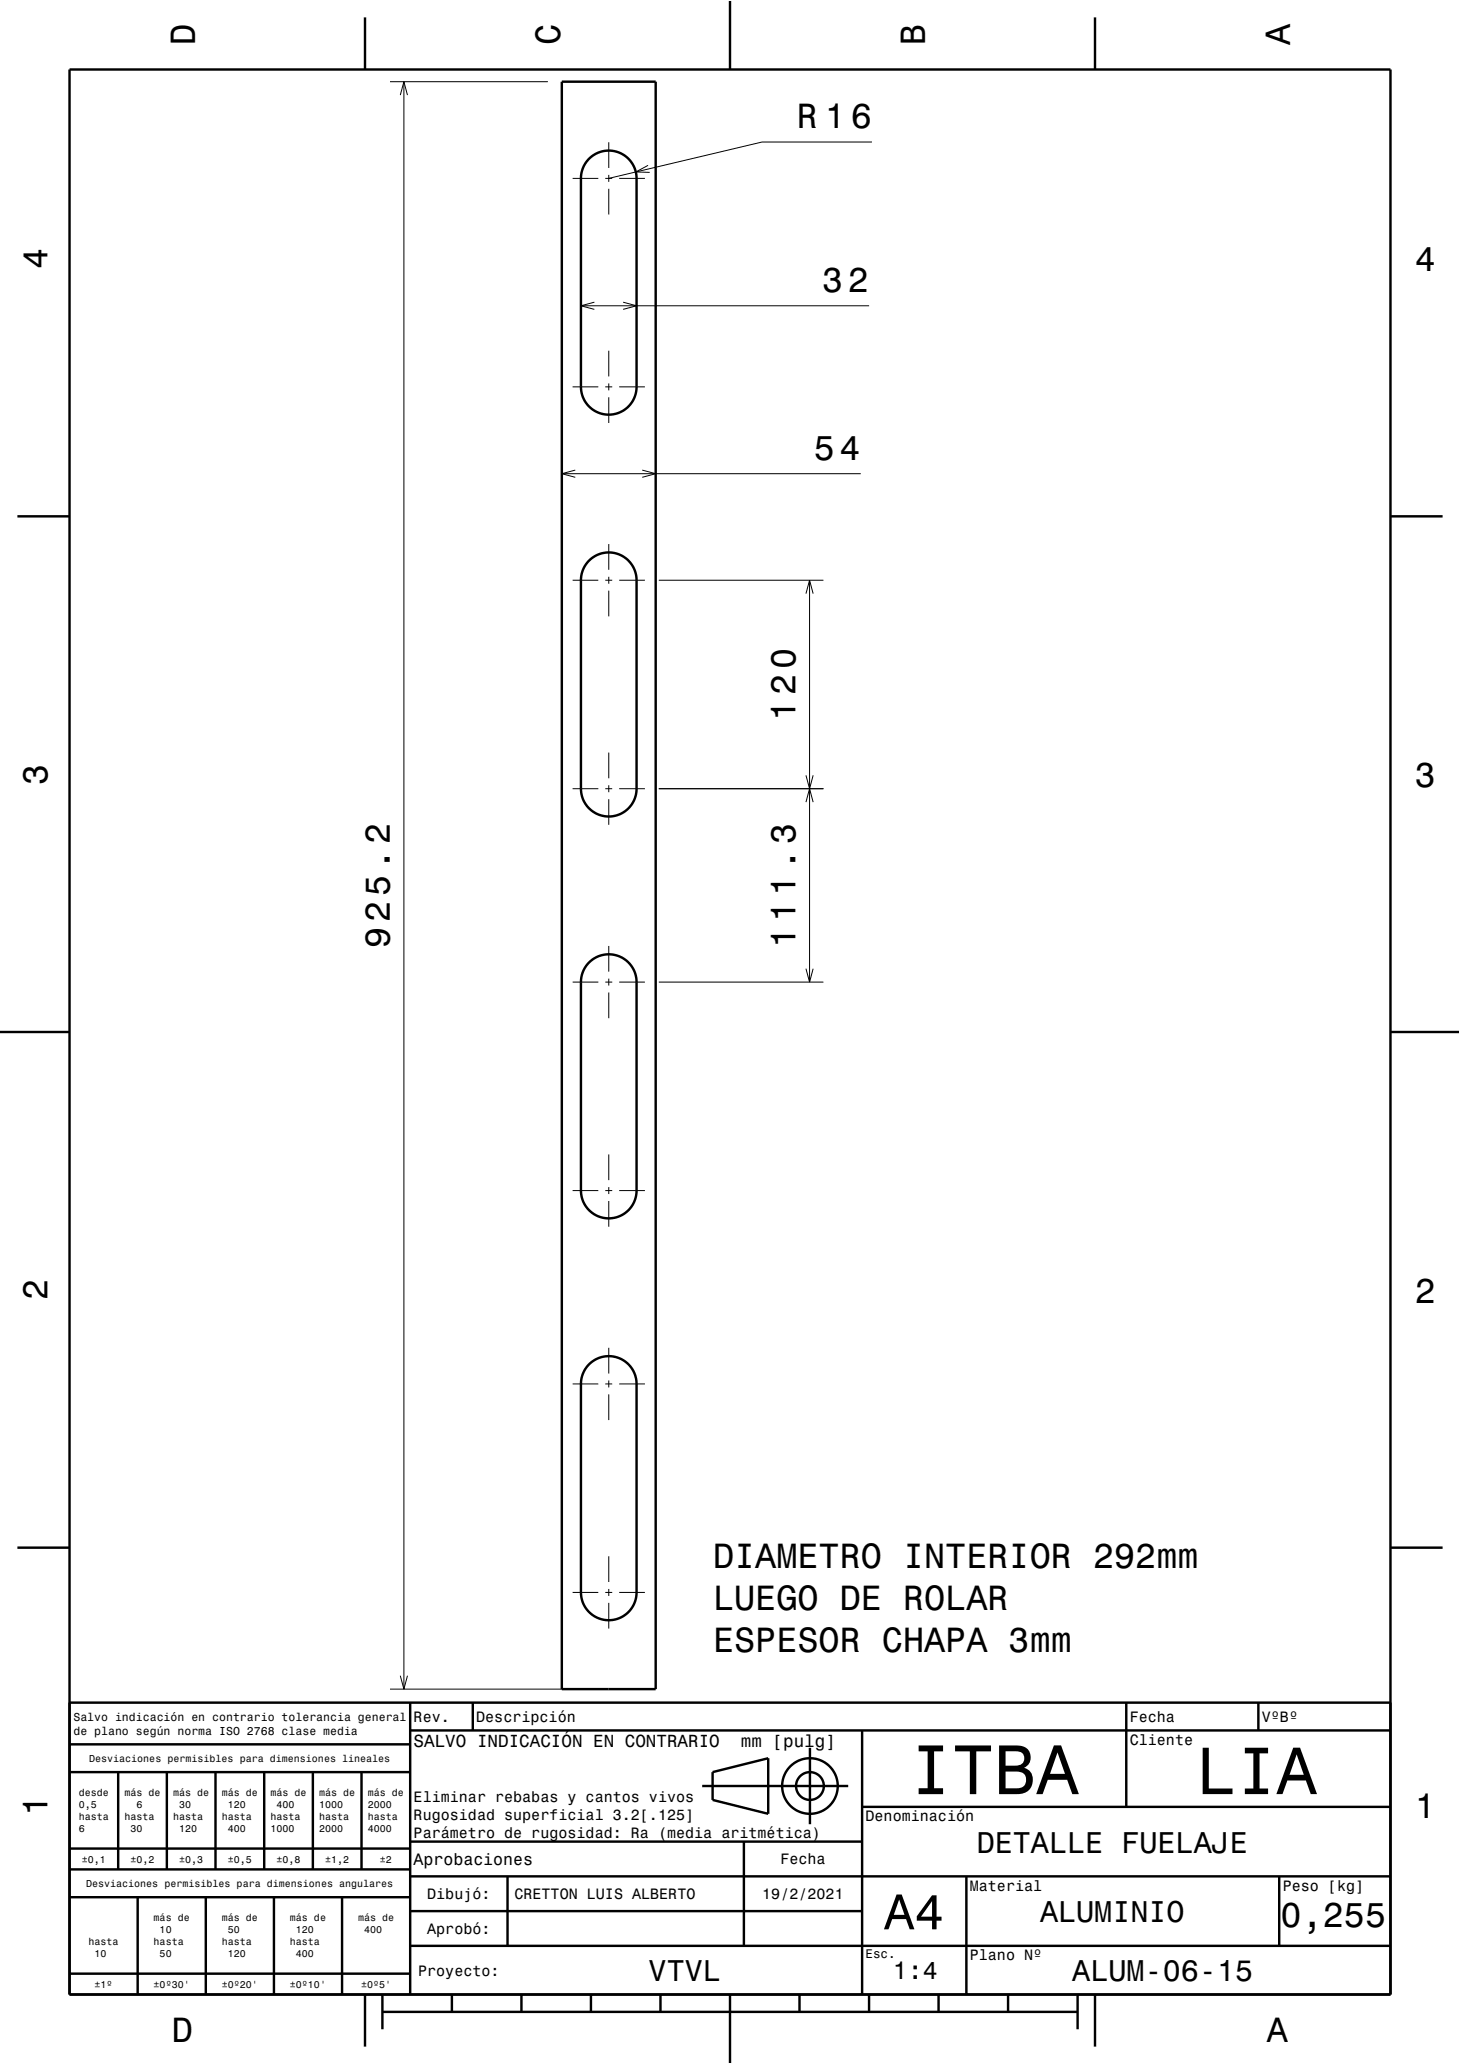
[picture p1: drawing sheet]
<svg xmlns="http://www.w3.org/2000/svg" width="210mm" height="297mm" viewBox="0 0 210 297" stroke-linecap="round" stroke-linejoin="round" font-family="sans-serif">
<g fill="none" stroke="#000" stroke-width=".14">
<path d="M56.1 11.8h22.7M57.6 13.7l.5-1.9 .5 1.9M58.1 11.8v231.3M82.4 25.7h3.7M87.1 25.7h1M87.6 20.5v3.7M87.6 25.2v1M87.6 27.2v3.7M89.1 25.7h3.7M93.2 23.8l-1.7 .9 2 .1M125.4 20.4h-15.8l-22 5.3M82.4 55.7h3.7"/>
<path d="M83.6 44h41.4M85.5 43.5l-1.9 .5 1.9 .5M87.1 55.7h1M87.6 50.5v3.7M87.6 55.2v1M87.6 57.2v3.7M89.1 55.7h3.7M89.6 43.5l2 .5-2 .5M80.8 68.2h43M82.7 67.6l-1.9 .6 1.9 .5M87.6 78.3v3.7M92.4 67.6l1.9 .6-1.9 .5"/>
<path d="M82.4 83.5h3.7M87.1 83.5h1M87.6 83v1M87.6 85v3.7M89.1 83.5h3.7M94.8 83.5h23.6M115.9 85.4l.5-1.9 .6 1.9M116.4 83.5v57.8M82.4 113.5h3.7M87.1 113.5h1M87.6 108.3v3.7M87.6 113v1"/>
<path d="M87.6 115v3.7M89.1 113.5h3.7M94.8 113.5h23.6M115.9 111.6l.5 1.9 .6-1.9M115.9 115.4l.5-1.9 .6 1.9M87.6 136.1v3.7M115.9 139.4l.5 1.9 .6-1.9M82.4 141.3h3.7M87.1 141.3h1M87.6 140.8v1M87.6 142.8v3.7M89.1 141.3h3.7"/>
<path d="M94.8 141.3h23.6M82.4 171.3h3.7M87.1 171.3h1M87.6 166.1v3.7M87.6 170.8v1M87.6 172.8v3.7M89.1 171.3h3.7M82.4 199.1h3.7M87.1 199.1h1M87.6 193.9v3.7M87.6 198.6v1M89.1 199.1h3.7"/>
<path d="M87.6 200.6v3.7M82.4 229.1h3.7M87.1 229.1h1M87.6 223.9v3.7M87.6 228.6v1M87.6 230.6v3.7M89.1 229.1h3.7M56.1 243.1h29.5M57.6 241.1l.5 2 .5-2"/>
</g>
<g fill="none" stroke="#000" stroke-width=".35">
<path d="M10 10h190v277h-190zM52.5 2.5v7.5M80.8 11.8h13.5v231.3h-13.5zM105 0v10M157.5 2.5v7.5M84.7 22.9a4 4 0 0 1 4.4-.9 4 4 0 0 1 2.5 3.7v30a4 4 0 0 1-4 4 4 4 0 0 1-4-4v-30.1a4 4 0 0 1 1.1-2.7zM2.5 74.3h7.5M200 74.3h7.5M84.7 80.7a4 4 0 0 1 4.4-.9 4 4 0 0 1 2.5 3.7v30a4 4 0 0 1-4 4 4 4 0 0 1-4-4v-30.1a4 4 0 0 1 1.1-2.7zM84.7 138.5a4 4 0 0 1 4.4-.9 4 4 0 0 1 2.5 3.7v30a4 4 0 0 1-4 4 4 4 0 0 1-4-4v-30.1a4 4 0 0 1 1.1-2.7zM0 148.5h10M200 148.5h10"/>
<path d="M84.7 196.4a4 4 0 0 1 4.4-1 4 4 0 0 1 2.5 3.7v30a4 4 0 0 1-4 4 4 4 0 0 1-4-4v-30a4 4 0 0 1 1.1-2.7zM2.5 222.7h7.5M200 222.7h7.5M10 245h190M10 255h49M10 251h49M17 255v14M24 255v14M31 255v14M38 255v14M45 255v14M52 255v14"/>
<path d="M59 245v42M59 249h141M68 245v4M101 257h21M102.5 255l8-2v8l-8-2zM116.5 251.5v11M124 249v38M162 245v15M181 245v4M10 273h49M10 269h49M10 266h49"/>
<path d="M19.8 273v14M29.6 273v14M39.4 273v14M49.2 273v14M59 280h141M59 275h65M59 270h141M59 265h65M73 270v10M107 265v15M124 260h76M139 270v17"/>
<path d="M184 270v10M10 284h49M52.5 287v7.5M55 289.5h100M55 287v5M65 287v2.5M75 287v2.5M85 287v2.5M95 287v2.5M105 287v10M115 287v2.5M125 287v2.5"/>
<path d="M135 287v2.5M145 287v2.5M155 287v5M157.5 287v7.5"/>
<circle cx="116.5" cy="257" r="4"/>
<circle cx="116.5" cy="257" r="2"/>
</g>
<path d="M0 0h210v297h-210" fill="none" stroke="#fff" stroke-width=".14"/>
<text font-size="10.1" x="130.9" y="258.2">ITBA</text>
<text font-size="9.6" x="172" y="258.2">LIA</text>
<text font-size="7.2" x="127.2" y="277.6">A4</text>
<g font-size="5">
<text x="28.1" y="6.5" transform="rotate(-90 28.1 6.5)">D</text>
<text x="80.6" y="6.5" transform="rotate(-90 80.6 6.5)">C</text>
<text x="133.1" y="6.5" transform="rotate(-90 133.1 6.5)">B</text>
<text x="185.6" y="6.5" transform="rotate(-90 185.6 6.5)">A</text>
<text x="114.6" y="18.4">R 16</text>
<text x="6.8" y="38.7" transform="rotate(-90 6.8 38.7)">4</text>
<text x="203.5" y="39">4</text>
<text x="118.2" y="42">32</text>
<text x="117" y="66.2">54</text>
<text x="114.4" y="103.7" transform="rotate(-90 114.4 103.7)">120</text>
<text x="6.8" y="112.9" transform="rotate(-90 6.8 112.9)">3</text>
<text x="203.5" y="113.2">3</text>
<text x="56.1" y="136.4" transform="rotate(-90 56.1 136.4)">925.2</text>
<text x="114.4" y="136.4" transform="rotate(-90 114.4 136.4)">111.3</text>
<text x="6.8" y="187.1" transform="rotate(-90 6.8 187.1)">2</text>
<text x="203.5" y="187.4">2</text>
<text x="102.6" y="225.6">DIAMETRO INTERIOR 292mm</text>
<text x="102.6" y="231.7">LUEGO DE ROLAR</text>
<text x="102.6" y="237.7">ESPESOR CHAPA 3mm</text>
<text x="6.8" y="261.3" transform="rotate(-90 6.8 261.3)">1</text>
<text x="203.5" y="261.6">1</text>
<text x="184.2" y="277.3">0,255</text>
<text x="24.7" y="293.8">D</text>
<text x="182.2" y="293.8">A</text>
</g>
<g font-size="4.3">
<text x="140.5" y="266.6">DETALLE FUELAJE</text>
<text x="149.6" y="276.6">ALUMINIO</text>
<text x="93.3" y="285.1">VTVL</text>
<text x="154.2" y="285.1">ALUM-06-15</text>
</g>
<text font-size="3.6" x="128.4" y="284.8">1:4</text>
<g font-size="2.5">
<text x="59.5" y="251.4">SALVO INDICACIÓN EN CONTRARIO</text>
<text x="106.6" y="251.4">mm [pulg]</text>
</g>
<text font-size="2.4" x="59.5" y="268.4">Aprobaciones</text>
<g font-size="2.2">
<text x="59.5" y="247.8">Rev.</text>
<text x="68.5" y="247.8">Descripción</text>
<text x="162.5" y="247.8">Fecha</text>
<text x="162.5" y="251.1">Cliente</text>
<text x="181.5" y="247.8">VºBº</text>
<text x="59.5" y="259.3">Eliminar rebabas y cantos vivos</text>
<text x="59.5" y="261.9">Rugosidad superficial 3.2[.125]</text>
<text x="124.5" y="262.1">Denominación</text>
<text x="59.5" y="264.5">Parámetro de rugosidad: Ra (media aritmética)</text>
<text x="112.2" y="268.3">Fecha</text>
<text x="61.4" y="273.3">Dibujó:</text>
<text x="74" y="273.3">CRETTON LUIS ALBERTO</text>
<text x="109.6" y="273.3">19/2/2021</text>
<text x="139.5" y="272.1">Material</text>
<text x="184.5" y="272.1">Peso [kg]</text>
<text x="61.4" y="278.3">Aprobó:</text>
<text x="60.1" y="284.3">Proyecto:</text>
<text x="139.5" y="282.1">Plano Nº</text>
</g>
<text font-size="1.8" x="124.5" y="281.7">Esc.</text>
<g font-size="1.7">
<text x="10.6" y="247.6">Salvo indicación en contrario tolerancia general</text>
<text x="10.6" y="249.6">de plano según norma ISO 2768 clase media</text>
</g>
<g font-size="1.4">
<text x="12.8" y="253.5">Desviaciones permisibles para dimensiones lineales</text>
<text x="11.3" y="258.4">desde</text>
<text x="11.3" y="260.2">0,5</text>
<text x="11.3" y="261.9">hasta</text>
<text x="11.3" y="263.6">6</text>
<text x="17.9" y="258.4">más de</text>
<text x="17.9" y="261.9">hasta</text>
<text x="18.8" y="263.6">30</text>
<text x="19.6" y="260.2">6</text>
<text x="24.9" y="258.4">más de</text>
<text x="24.9" y="261.9">hasta</text>
<text x="25.8" y="260.2">30</text>
<text x="25.8" y="263.6">120</text>
<text x="31.9" y="258.4">más de</text>
<text x="31.9" y="261.9">hasta</text>
<text x="32.8" y="260.2">120</text>
<text x="32.8" y="263.6">400</text>
<text x="38.9" y="258.4">más de</text>
<text x="38.9" y="261.9">hasta</text>
<text x="38.9" y="263.6">1000</text>
<text x="39.8" y="260.2">400</text>
<text x="45.9" y="258.4">más de</text>
<text x="45.9" y="260.2">1000</text>
<text x="45.9" y="261.9">hasta</text>
<text x="45.9" y="263.6">2000</text>
<text x="52.9" y="258.4">más de</text>
<text x="52.9" y="260.2">2000</text>
<text x="52.9" y="261.9">hasta</text>
<text x="52.9" y="263.6">4000</text>
<text x="11.8" y="268">±0,1</text>
<text x="18.8" y="268">±0,2</text>
<text x="25.8" y="268">±0,3</text>
<text x="32.8" y="268">±0,5</text>
<text x="39.8" y="268">±0,8</text>
<text x="46.8" y="268">±1,2</text>
<text x="54.6" y="268">±2</text>
<text x="12.4" y="271.5">Desviaciones permisibles para dimensiones angulares</text>
<text x="12.7" y="279.9">hasta</text>
<text x="13.6" y="281.6">10</text>
<text x="22.1" y="276.4">más de</text>
<text x="22.1" y="279.9">hasta</text>
<text x="23" y="278.2">10</text>
<text x="23" y="281.6">50</text>
<text x="31.9" y="276.4">más de</text>
<text x="31.9" y="279.9">hasta</text>
<text x="32.8" y="278.2">50</text>
<text x="32.8" y="281.6">120</text>
<text x="41.7" y="276.4">más de</text>
<text x="41.7" y="279.9">hasta</text>
<text x="42.6" y="278.2">120</text>
<text x="42.6" y="281.6">400</text>
<text x="51.5" y="276.4">más de</text>
<text x="52.4" y="278.2">400</text>
<text x="13.6" y="286">±1º</text>
<text x="22.1" y="286">±0º30'</text>
<text x="31.9" y="286">±0º20'</text>
<text x="41.7" y="286">±0º10'</text>
<text x="51.9" y="286">±0º5'</text>
</g>
</svg>
